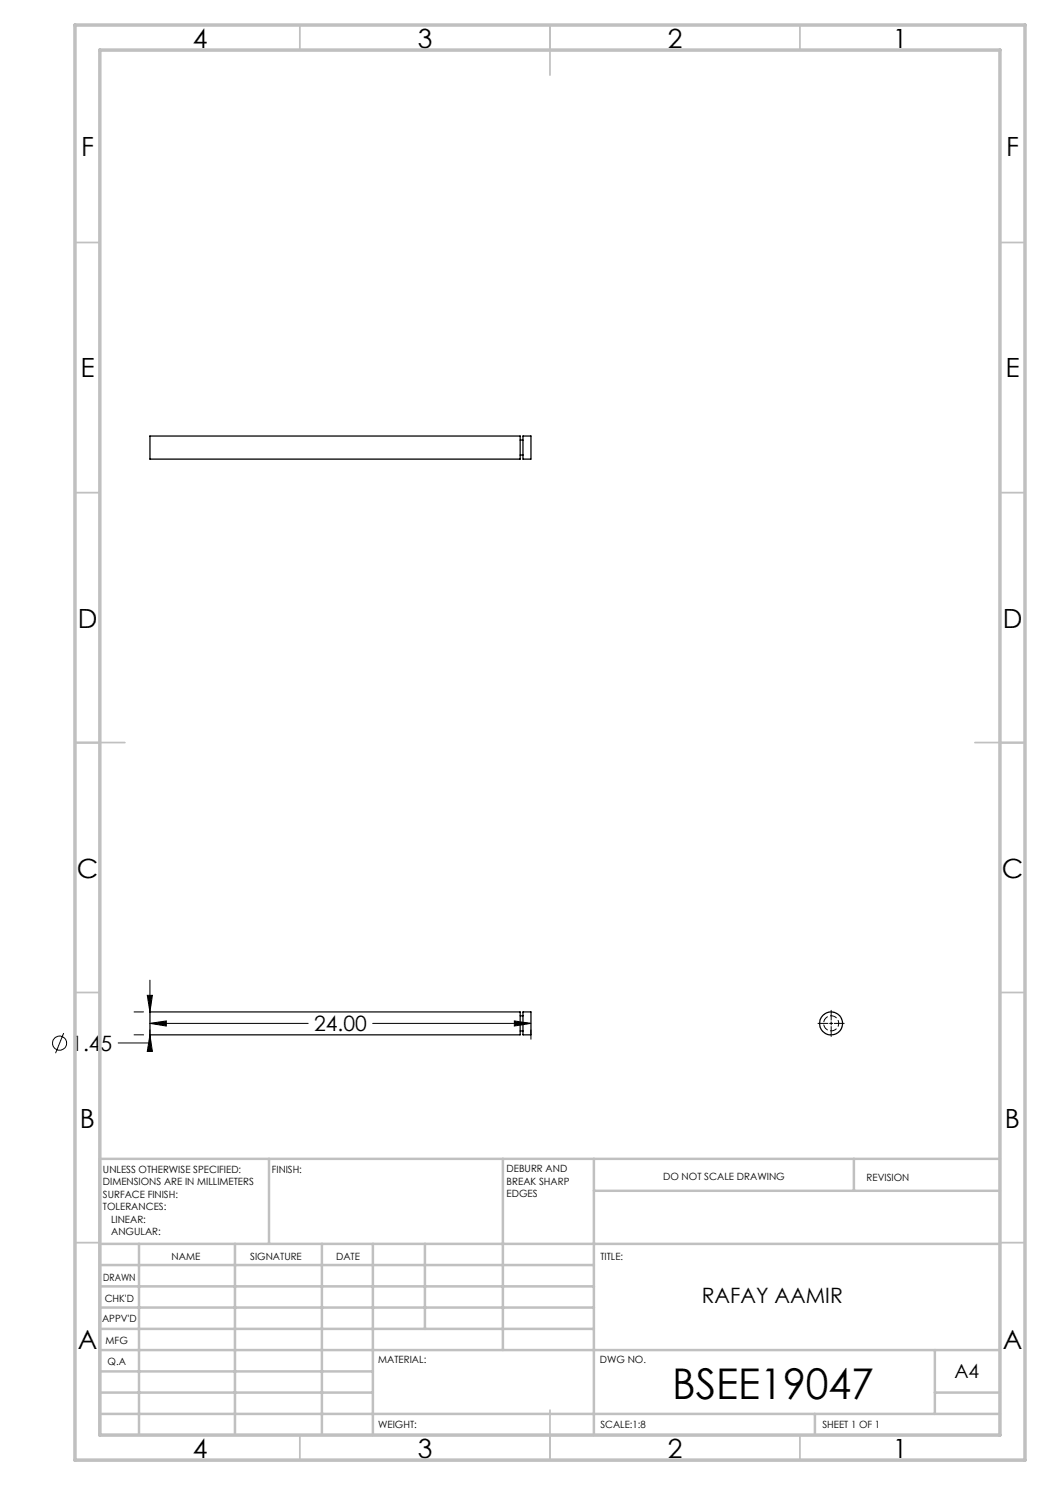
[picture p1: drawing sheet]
<svg xmlns="http://www.w3.org/2000/svg" width="210mm" height="297mm" viewBox="0 0 210 297" stroke-linecap="round" stroke-linejoin="round" font-family="sans-serif">
<g fill="none" stroke="#000" stroke-width=".2">
<path d="M29.5 199.1h1l-.5 3.3zM30 196v6.4M12.7 206.6l-1.6 4M26.8 202.4h1.9M26.8 207h1.9M30 204.7l3.3-.5v1zM30 207l.5 3.3h-1zM30 204.7h31.6M30 205.9v2.7h-6.4M74.5 204.7h31.7M102.9 204.2l3.3 .5-3.3 .5zM106.2 205.9v2"/>
<path d="M163.6 204.7h2M165.9 204.7h.6M166.2 202.1v1.9M166.2 204.4v.6M166.2 205.3v2M166.9 204.7h1.9"/>
<circle cx="11.9" cy="208.6" r="1.41"/>
</g>
<g fill="none" stroke="#c0c0c0" stroke-width=".35">
<path d="M60 5v5M110 5v10M160 5v5M15 48.5h5M200 48.5h5M15 98.5h5M200 98.5h5M15 148.5h10M195 148.5h10M15 198.5h5M200 198.5h5M15 248.5h5"/>
<path d="M200 248.5h5M60 287v5M110 282v10M160 287v5"/>
</g>
<g fill="none" stroke="#c0c0c0" stroke-width=".5">
<path d="M53.8 231.8v17M100.6 231.8v38.2M118.8 231.8v55.2M118.8 238.2h81.2M170.8 231.8v6.4M200 231.8h-180v55.2M20 248.8h180M20 257.3h98.8M20 253h98.8M27.8 248.8v38.2M47 248.8v38.2M64.4 248.8v38.2"/>
<path d="M74.6 248.8v38.2M85 248.8v17M20 265.8h98.8M20 261.5h98.8M20 278.5h54.6M20 274.3h54.6M20 270h180M187 278.5h13M187 270v12.8M20 282.8h180M163 282.8v4.2"/>
</g>
<path d="M15 5h190v287h-190zM20 10h180v277h-180z" fill="none" stroke="#c0c0c0" stroke-width=".7"/>
<path d="M30 204.7l3.3-.5v1zM102.9 204.2l3.3 .5-3.3 .5zM29.5 199.1h1l-.5 3.3zM30 207l.5 3.3h-1z" fill="#000"/>
<g fill="none" stroke="#000" stroke-width=".25">
<path d="M30 87.2h74v4.6h-74zM104 88h.6M104 91h.6M104.6 87.2h1.6v4.6h-1.6zM30 202.4h74v4.6h-74zM104 203.2h.6M104 206.2h.6M104.6 202.4h1.6v4.6h-1.6z"/>
<circle cx="166.2" cy="204.7" r="2.3"/>
</g>
<path d="M167.7 204.7a1.51 1.51 0 0 0-2.1-1.4 1.51 1.51 0 0 0-.3 2.6 1.51 1.51 0 0 0 2.4-1v-.2" fill="none" stroke="#000" stroke-width=".2" stroke-dasharray="1.3 .6" stroke-dashoffset=".7"/>
<text font-size="8.5" x="134.4" y="279.7">BSEE19047</text>
<g font-size="5.3">
<text x="38.5" y="9.5">4</text>
<text x="83.5" y="9.5">3</text>
<text x="133.6" y="9.5">2</text>
<text x="178.6" y="9.5">1</text>
<text x="16.2" y="31.3">F</text>
<text x="201.2" y="31.3">F</text>
<text x="16.1" y="75.5">E</text>
<text x="201.1" y="75.5">E</text>
<text x="15.5" y="125.5">D</text>
<text x="200.5" y="125.5">D</text>
<text x="15.4" y="175.5">C</text>
<text x="200.4" y="175.5">C</text>
<text x="16" y="225.5">B</text>
<text x="201" y="225.5">B</text>
<text x="15.5" y="269.8">A</text>
<text x="200.5" y="269.8">A</text>
<text x="38.5" y="291.5">4</text>
<text x="83.5" y="291.5">3</text>
<text x="133.6" y="291.5">2</text>
<text x="178.6" y="291.5">1</text>
</g>
<g font-size="4.2">
<text x="62.8" y="206.3">24.00</text>
<text x="14.3" y="210.2">1.45</text>
<text x="140.4" y="260.7">RAFAY AAMIR</text>
</g>
<text font-size="3.9" x="190.9" y="275.5">A4</text>
<g font-size="2">
<text x="20.6" y="234.6">UNLESS OTHERWISE SPECIFIED:</text>
<text x="20.6" y="237.1">DIMENSIONS ARE IN MILLIMETERS</text>
<text x="20.6" y="239.6">SURFACE FINISH:</text>
<text x="54.4" y="234.6">FINISH:</text>
<text x="101.3" y="234.5">DEBURR AND</text>
<text x="101.3" y="237">BREAK SHARP</text>
<text x="101.3" y="239.5">EDGES</text>
<text x="132.6" y="236">DO NOT SCALE DRAWING</text>
<text x="173.3" y="236.2">REVISION</text>
<text x="20.6" y="242.1">TOLERANCES:</text>
<text x="22.2" y="244.6">LINEAR:</text>
<text x="22.2" y="247.1">ANGULAR:</text>
<text x="34.3" y="252">NAME</text>
<text x="50" y="251.9">SIGNATURE</text>
<text x="67.2" y="251.9">DATE</text>
<text x="120.1" y="251.9">TITLE:</text>
<text x="20.6" y="256.1">DRAWN</text>
<text x="20.9" y="260.3">CHK'D</text>
<text x="20.4" y="264.4">APPV'D</text>
<text x="21.1" y="268.8">MFG</text>
<text x="21.5" y="273">Q.A</text>
<text x="75.6" y="272.5">MATERIAL:</text>
<text x="120" y="272.5">DWG NO.</text>
<text x="75.6" y="285.5">WEIGHT:</text>
<text x="120.1" y="285.6">SCALE:1:8</text>
<text x="164.5" y="285.6">SHEET 1 OF 1</text>
</g>
</svg>
